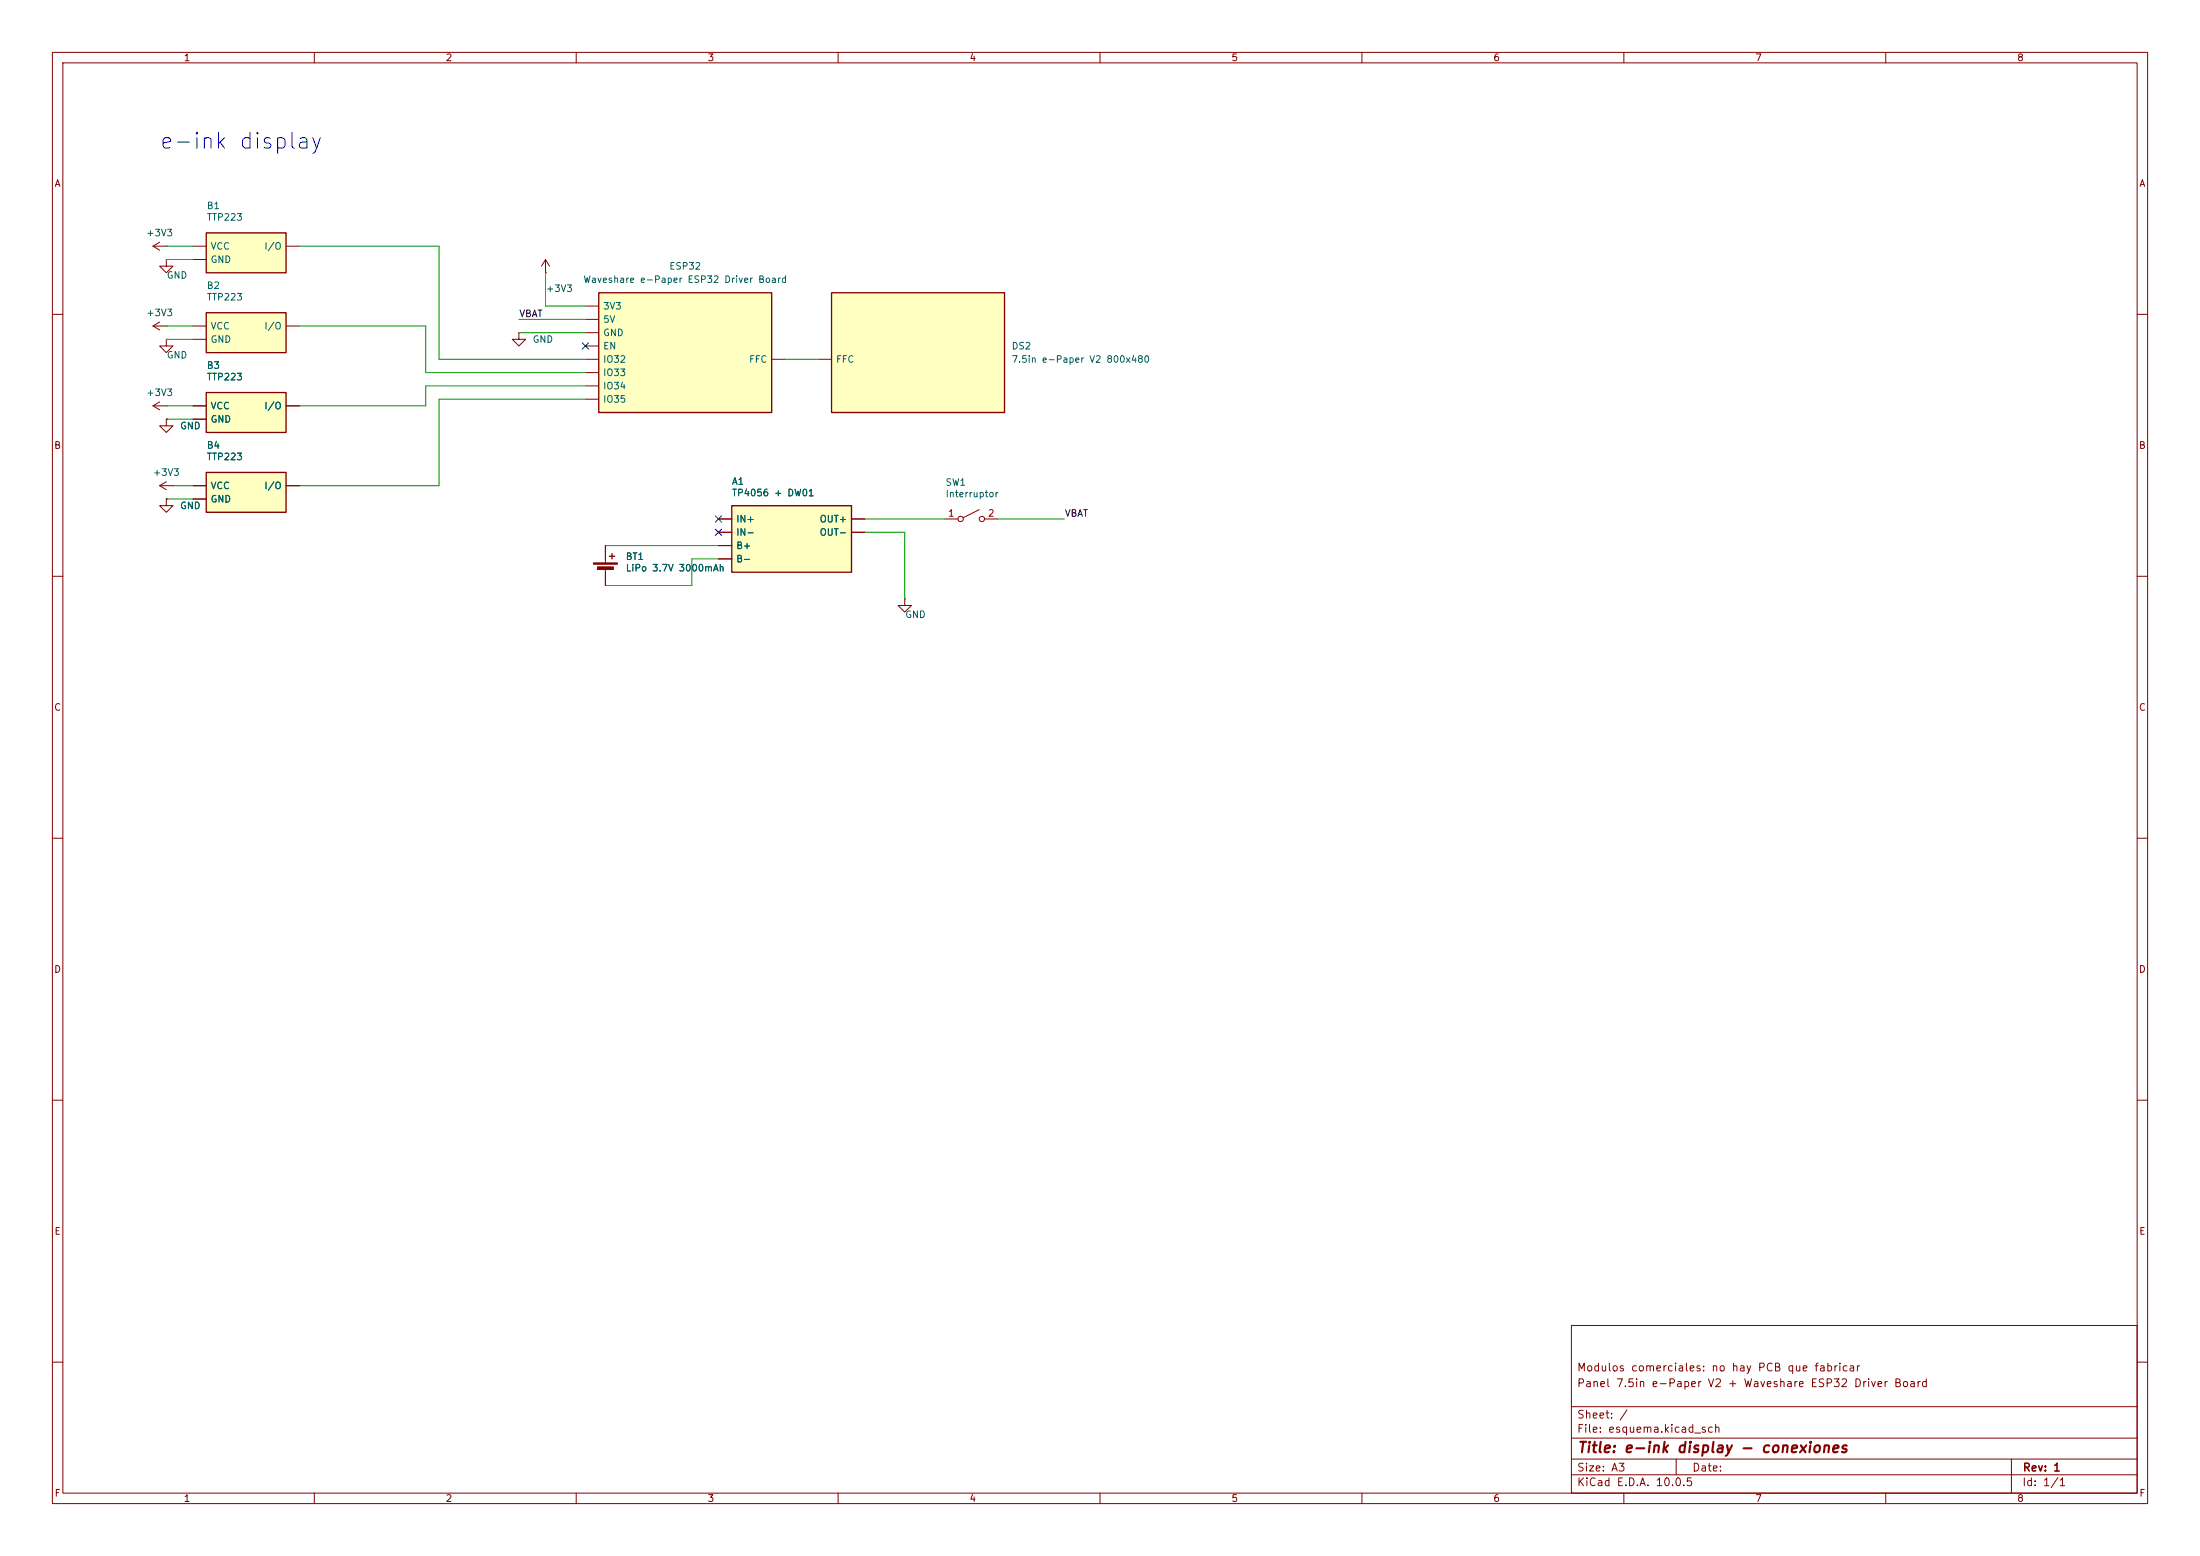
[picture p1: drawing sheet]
<svg xmlns="http://www.w3.org/2000/svg" width="420mm" height="297mm" viewBox="0 0 420 297" stroke-linecap="round" stroke-linejoin="round" font-family="sans-serif">
<g fill="none" stroke="#840000" stroke-width=".19">
<path d="M10 10h400v277h-400zM12 12h396v273h-396zM60 10v2M110 10v2M160 10v2M210 10v2M260 10v2M310 10v2M360 10v2M10 60h2M408 60h2M10 110h2"/>
<path d="M408 110h2M10 160h2M408 160h2M10 210h2M408 210h2M300 253h108v32h-108zM10 260h2M300 278.5h108M300 274.5h108M300 268.5h108M320 278.5v3M384 278.5v6.5"/>
<path d="M408 260h2M60 285v2M110 285v2M160 285v2M210 285v2M260 285v2M300 281.5h108M310 285v2M360 285v2"/>
</g>
<path d="M39.4 44.5h15.2v7.6h-15.2z" fill="#ffffc2"/>
<path d="M39.4 44.5h15.2v7.6h-15.2z" fill="none" stroke="#840000" stroke-width=".25"/>
<path d="M36.8 47h2.6M36.8 49.5h2.6M54.6 47h2.5" fill="none" stroke="#840000" stroke-width=".19"/>
<path d="M114.3 55.9h33v22.8h-33z" fill="#ffffc2"/>
<path d="M114.3 55.9h33v22.8h-33zM116.3 106.2h1M116.8 105.7v1" fill="none" stroke="#840000" stroke-width=".25"/>
<path d="M111.8 58.4h2.5M111.8 61h2.5M111.8 63.5h2.5M111.8 66h2.5M111.8 68.6h2.5M111.8 71.1h2.5M111.8 73.7h2.5M111.8 76.2h2.5M147.3 68.6h2.6M115.6 104.1v3.3M115.6 108.5v3.3" fill="none" stroke="#840000" stroke-width=".19"/>
<g fill="#840000" stroke="#840000" stroke-width=".19">
<path d="M113.3 107.4h4.6v.3h-4.6z"/>
<path d="M114 108.2h3.1v.5h-3.1z"/>
</g>
<path d="M139.7 96.5h22.9v12.7h-22.9z" fill="#ffffc2"/>
<path d="M139.7 96.5h22.9v12.7h-22.9z" fill="none" stroke="#840000" stroke-width=".25"/>
<path d="M29.2 62.2l1.3 .8M29.2 62.2h2.5M30.5 61.5l-1.3 .7M31.7 64.8v1.2h1.3l-1.3 1.3-1.2-1.3h1.2M31.7 64.8h.1M31.7 62.2h.1M137.2 99.1h2.5M162.6 99.1h2.5M137.2 101.6h2.5M137.2 104.1h2.5M137.2 106.7h2.5M162.6 101.6h2.5" fill="none" stroke="#840000" stroke-width=".19"/>
<path d="M39.4 74.9h15.2v7.7h-15.2z" fill="#ffffc2"/>
<path d="M39.4 74.9h15.2v7.7h-15.2z" fill="none" stroke="#840000" stroke-width=".25"/>
<g fill="none" stroke="#840000" stroke-width=".19">
<path d="M36.8 77.5h2.6M54.6 77.5h2.5M36.8 80h2.6M180.3 99.1h2.6M186.9 97.3l-3 1.5M188 99.1h2.5"/>
<circle cx="183.4" cy="99.1" r=".51"/>
<circle cx="187.5" cy="99.1" r=".51"/>
</g>
<path d="M39.4 59.7h15.2v7.6h-15.2z" fill="#ffffc2"/>
<path d="M39.4 59.7h15.2v7.6h-15.2z" fill="none" stroke="#840000" stroke-width=".25"/>
<g fill="none" stroke="#840000" stroke-width=".19">
<path d="M29.2 47l1.3 .8M29.2 47h2.5M30.5 46.2l-1.3 .8M31.7 47h.1M31.7 49.5v1.3h1.3l-1.3 1.3-1.2-1.3h1.2M31.7 49.5h.1M104.1 52.1h.1M104.1 49.5l-.7 1.3M104.1 49.5l.8 1.3M104.1 49.5v2.6M29.2 77.5l1.3 .7M29.2 77.5h2.5"/>
<path d="M30.5 76.7l-1.3 .8M31.7 77.5h.1M36.8 62.2h2.6M36.8 64.8h2.6M54.6 62.2h2.5M99.1 63.5v1.3h1.2l-1.2 1.2-1.3-1.2h1.3M99.1 63.5h.1M31.7 80v1.3h1.3l-1.3 1.3-1.2-1.3h1.2M31.7 80h.1M172.7 114.3v1.3h1.3l-1.3 1.2-1.3-1.2h1.3M172.7 114.3h.1"/>
</g>
<path d="M39.4 90.2h15.2v7.6h-15.2z" fill="#ffffc2"/>
<path d="M39.4 90.2h15.2v7.6h-15.2z" fill="none" stroke="#840000" stroke-width=".25"/>
<path d="M30.5 92.7h2.5M30.5 92.7l1.2 .8M31.7 95.3v1.2h1.3l-1.3 1.3-1.2-1.3h1.2M31.7 95.3h.1M31.7 91.9l-1.2 .8M33 92.7h.1M36.8 92.7h2.6M36.8 95.3h2.6M54.6 92.7h2.5" fill="none" stroke="#840000" stroke-width=".19"/>
<path d="M158.7 55.9h33.1v22.8h-33.1z" fill="#ffffc2"/>
<path d="M158.7 55.9h33.1v22.8h-33.1z" fill="none" stroke="#840000" stroke-width=".25"/>
<g fill="none" stroke="#840000" stroke-width=".19">
<path d="M36.8 77.5h2.6M54.6 77.5h2.5M156.2 68.6h2.5M31.7 95.3h.1M31.7 80h.1M36.8 92.7h2.6M36.8 95.3h2.6M36.8 80h2.6M54.6 92.7h2.5M137.2 99.1h2.5M162.6 99.1h2.5M115.6 104.1v2.6"/>
<path d="M115.6 109.2v2.6M137.2 101.6h2.5M137.2 104.1h2.5M137.2 106.7h2.5M162.6 101.6h2.5"/>
</g>
<g fill="none" stroke="#009600" stroke-width=".19">
<path d="M31.7 47h5.1M31.7 49.5h5.1M57.1 47h26.7v21.6h28M104.1 52.1v6.3h7.7M31.7 77.5h5.1M31.7 62.2h5.1M31.7 64.8h5.1M57.1 62.2h24.2v8.9h30.5M99.1 61h12.7M99.1 63.5h12.7M111.8 76.2h-28v16.5h-26.7M111.8 73.7h-30.5v3.8h-24.2"/>
<path d="M149.9 68.6h6.3M31.7 95.3h5.1M31.7 80h5.1M33 92.7h3.8M165.1 99.1h15.2M190.5 99.1h12.7M115.6 104.1h21.6M137.2 106.7h-5.1v5.1h-16.5M165.1 101.6h7.6v12.7"/>
</g>
<path d="M111.2 65.4l1.2 1.2M112.4 65.4l-1.2 1.2M136.6 98.5l1.2 1.2M137.8 98.5l-1.2 1.2M136.6 101l1.2 1.2M137.8 101l-1.2 1.2" fill="none" stroke="#000084" stroke-width=".19"/>
<text font-size="3" fill="#0000c2" x="30.3" y="29.2">e-ink display</text>
<text font-size="2" fill="#840000" x="301" y="277.8">Title: e-ink display - conexiones</text>
<g font-size="1.5" fill="#840000">
<text x="300.9" y="262.1">Modulos comerciales: no hay PCB que fabricar</text>
<text x="300.9" y="265.1">Panel 7.5in e-Paper V2 + Waveshare ESP32 Driver Board</text>
<text x="300.9" y="273.8">File: esquema.kicad_sch</text>
<text x="300.9" y="271.1">Sheet: /</text>
<text x="300.9" y="281.2">Size: A3</text>
<text x="322.9" y="281.2">Date:</text>
<text x="386" y="281.2">Rev: 1</text>
<text x="300.9" y="284">KiCad E.D.A. 10.0.5</text>
<text x="385.9" y="284">Id: 1/1</text>
</g>
<g font-size="1.3" fill="#840000">
<text x="35" y="12">1</text>
<text x="85" y="12">2</text>
<text x="135" y="12">3</text>
<text x="185" y="12">4</text>
<text x="235" y="12">5</text>
<text x="285" y="12">6</text>
<text x="335" y="12">7</text>
<text x="385" y="12">8</text>
<text x="10.3" y="36">A</text>
<text x="408.3" y="36">A</text>
<text x="10.2" y="86">B</text>
<text x="408.2" y="86">B</text>
<text x="10.2" y="136">C</text>
<text x="408.2" y="136">C</text>
<text x="10.2" y="186">D</text>
<text x="408.2" y="186">D</text>
<text x="10.3" y="236">E</text>
<text x="408.3" y="236">E</text>
<text x="10.3" y="286">F</text>
<text x="35" y="287">1</text>
<text x="85" y="287">2</text>
<text x="135" y="287">3</text>
<text x="185" y="287">4</text>
<text x="235" y="287">5</text>
<text x="285" y="287">6</text>
<text x="335" y="287">7</text>
<text x="385" y="287">8</text>
<text x="408.3" y="286">F</text>
</g>
<g font-size="1.3" fill="#006464">
<text x="39.4" y="40.2">B1</text>
<text x="27.8" y="45.4">+3V3</text>
<text x="39.4" y="42.4">TTP223</text>
<text x="40.1" y="48">VCC</text>
<text x="50.4" y="48">I/O</text>
<text x="31.7" y="53.5">GND</text>
<text x="40.1" y="50.5">GND</text>
<text x="127.7" y="51.8">ESP32</text>
<text x="39.4" y="55.5">B2</text>
<text x="39.4" y="57.7">TTP223</text>
<text x="104.1" y="56">+3V3</text>
<text x="111.2" y="54.3">Waveshare e-Paper ESP32 Driver Board</text>
<text x="115" y="59.4">3V3</text>
<text x="27.8" y="60.7">+3V3</text>
<text x="40.1" y="63.2">VCC</text>
<text x="40.1" y="65.7">GND</text>
<text x="50.4" y="63.2">I/O</text>
<text x="101.6" y="65.7">GND</text>
<text x="115" y="61.9">5V</text>
<text x="115" y="64.5">GND</text>
<text x="31.7" y="68.7">GND</text>
<text x="39.4" y="70.7">B3</text>
<text x="115" y="67">EN</text>
<text x="115" y="69.5">IO32</text>
<text x="142.9" y="69.5">FFC</text>
<text x="159.5" y="69.5">FFC</text>
<text x="193" y="67">DS2</text>
<text x="193" y="69.5">7.5in e-Paper V2 800x480</text>
<text x="27.8" y="75.9">+3V3</text>
<text x="39.4" y="72.9">TTP223</text>
<text x="115" y="72.1">IO33</text>
<text x="115" y="74.6">IO34</text>
<text x="115" y="77.2">IO35</text>
<text x="34.3" y="82.2">GND</text>
<text x="40.1" y="78.4">VCC</text>
<text x="40.1" y="81">GND</text>
<text x="50.4" y="78.4">I/O</text>
<text x="39.4" y="85.9">B4</text>
<text x="39.4" y="88.1">TTP223</text>
<text x="29.1" y="91.1">+3V3</text>
<text x="40.1" y="93.7">VCC</text>
<text x="50.4" y="93.7">I/O</text>
<text x="139.6" y="92.8">A1</text>
<text x="139.6" y="95">TP4056 + DW01</text>
<text x="180.4" y="93">SW1</text>
<text x="180.4" y="95.2">Interruptor</text>
<text x="34.3" y="97.5">GND</text>
<text x="40.1" y="96.2">GND</text>
<text x="140.4" y="100">IN+</text>
<text x="156.4" y="100">OUT+</text>
<text x="119.4" y="107.2">BT1</text>
<text x="140.4" y="102.6">IN-</text>
<text x="140.4" y="105.1">B+</text>
<text x="140.4" y="107.6">B-</text>
<text x="156.4" y="102.6">OUT-</text>
<text x="119.4" y="109.4">LiPo 3.7V 3000mAh</text>
<text x="172.7" y="118.3">GND</text>
</g>
<g font-size="1.3" fill="#0f0f0f">
<text x="99" y="60.8">VBAT</text>
<text x="203.2" y="98.9">VBAT</text>
</g>
<g font-size="1.3" fill="#a90000">
<text x="180.9" y="98.9">1</text>
<text x="188.5" y="98.9">2</text>
</g>
</svg>
